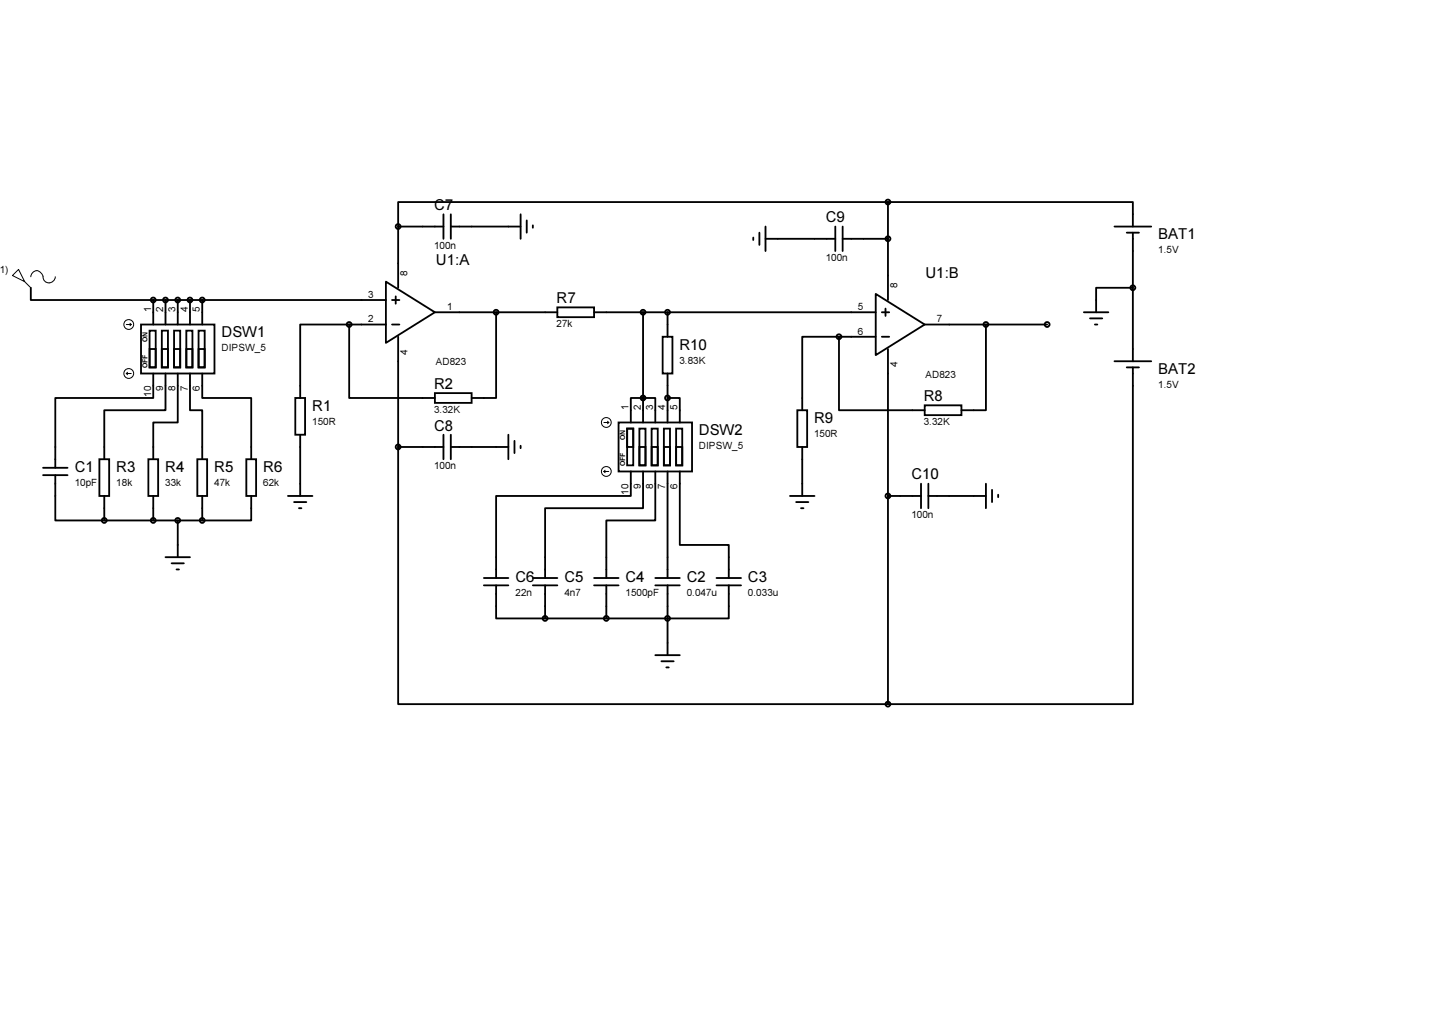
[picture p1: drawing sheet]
<svg xmlns="http://www.w3.org/2000/svg" width="297mm" height="210mm" viewBox="0 0 297 210" stroke-linecap="round" stroke-linejoin="round" font-family="sans-serif">
<g fill="none" stroke="#000" stroke-width=".38">
<path d="M6.4 59.7v2.5h25.4M80 58.4l10.2 6.4-10.2 6.3zM82.6 47v12.7M82.6 47h9.4M92 44.4v5.1M93.5 47h14.5M93.5 44.4v5.1M108 44.4v5.1M109.3 45.7v2.6M110.5 46.7v.5M156.2 49.3v.5M157.5 48.3v2.5"/>
<path d="M158.8 49.5h14.5M158.8 47v5.1M173.3 47v5.1M174.8 49.5h9.4M174.8 47v5.1M184.2 41.9h50.8v5.1M184.2 41.9h-101.6v5.1M184.2 41.9v20.3M231.2 47h7.6M233.7 48.3h2.6M235 59.7h-7.6v5.1M235 48.3v26.6"/>
<path d="M29.2 67.3h15.3v10.2h-15.3zM31 68.6h1.3v7.6h-1.3zM31 72.4h1.3v3.8h-1.3zM31.8 77.5v5h-20.3v14.5M31.8 62.2v5.1M31.8 62.2h48.2M33.6 68.6h1.2v7.6h-1.2zM33.6 72.4h1.2v3.8h-1.2zM34.3 77.5v7.6h-12.7v10.1M34.3 62.2v5.1M36.1 68.6h1.3v7.6h-1.3zM36.1 72.4h1.3v3.8h-1.3z"/>
<path d="M36.9 77.5v10.1h-5.1v7.6M36.9 62.2v5.1M38.6 68.6h1.3v7.6h-1.3zM38.6 72.4h1.3v3.8h-1.3zM39.4 77.5v7.6h2.5v10.1M39.4 62.2v5.1M41.2 68.6h1.3v7.6h-1.3zM41.2 72.4h1.3v3.8h-1.3zM41.9 77.5v5h10.2v12.7M41.9 62.2v5.1M72.4 67.3h-10.1v15.2M72.4 67.3v15.2h17.8"/>
<path d="M72.4 67.3h7.6M81.3 67.3h1.5M81.3 62.2h1.5M82.1 61.5v1.5M82.6 69.8v22.9M90.2 64.8h25.4M102.9 64.8v17.7h-5.1M115.6 63.8h7.6v2h-7.6zM123.2 64.8h58.4M133.4 64.8v22.8M137.5 69.8h2v7.7h-2zM138.5 64.8v5"/>
<path d="M138.5 77.5v10.1M174 69.8h-7.6v15.3M174 69.8v15.3h17.8M174 69.8h7.6M181.6 61l10.2 6.3-10.2 6.4zM182.9 64.8h1.5M182.9 69.8h1.5M183.7 64v1.5M184.2 72.4v73.6M191.8 67.3h25.4M204.5 67.3v17.8h-5.1M224.8 64.8h5.1"/>
<path d="M226.1 66h2.5M227.1 67.3h.5M231.2 74.9h7.6M233.7 76.2h2.6M235 76.2v69.8h-50.8M8.9 98.6h5.1M8.9 97h5.1M11.5 98.6v9.3h10.1M20.6 95.2h2v7.7h-2zM30.8 95.2h2v7.7h-2zM40.9 95.2h2.1v7.7h-2.1zM51.1 95.2h2v7.7h-2z"/>
<path d="M61.3 82.5h2v7.7h-2zM62.3 90.2v12.7M82.6 92.7v53.3h101.6M82.6 92.7h9.4M90.2 81.5h7.6v2.1h-7.6zM92 90.2v5M93.5 92.7h11.9M93.5 90.2v5M105.4 90.2v5M106.7 91.4v2.6M108 92.5v.5M128.3 87.6h15.2v10.2h-15.2z"/>
<path d="M130.1 88.9h1.3v7.6h-1.3zM130.1 88.9h1.3v3.8h-1.3zM130.8 87.6v-5.1h5.1v5.1M130.8 97.8v5.1h-27.9v17M132.6 88.9h1.3v7.6h-1.3zM132.6 92.7h1.3v3.8h-1.3zM133.4 97.8v7.6h-20.3v14.5M135.2 88.9h1.2v7.6h-1.2zM135.2 92.7h1.2v3.8h-1.2zM135.9 97.8v10.1h-10.1v12M137.7 88.9h1.3v7.6h-1.3zM137.7 92.7h1.3v3.8h-1.3z"/>
<path d="M138.5 82.5h2.5v5.1M138.5 97.8v22.1M140.2 88.9h1.3v7.6h-1.3zM140.2 92.7h1.3v3.8h-1.3zM141 97.8v15.2h10.2v6.9M165.4 85.1h2v7.6h-2zM166.4 92.7v10.2M191.8 84.1h7.6v2h-7.6zM21.6 107.9h20.3M21.6 102.9v5M31.8 102.9v5M34.3 115.6h5.1"/>
<path d="M35.6 116.8h2.5M36.6 118.1h.5M36.9 107.9v7.7M41.9 102.9v5M52.1 102.9v5h-10.2M59.7 102.9h5.1M61 104.1h2.5M62 105.4h.5M100.4 119.9h5M110.5 119.9h5.1M123.2 119.9h5.1M135.9 119.9h5.1"/>
<path d="M148.6 119.9h5.1M163.9 102.9h5M165.1 104.1h2.6M166.2 105.4h.5M184.2 102.9h6.8M191 100.3v5.1M192.6 102.9h11.9M192.6 100.3v5.1M204.5 100.3v5.1M205.8 101.6v2.5M207 102.6v.5M100.4 121.4h5"/>
<path d="M102.9 121.4v6.9h10.2M110.5 121.4h5.1M113.1 121.4v6.9M123.2 121.4h5.1M125.8 121.4v6.9M135.9 121.4h5.1M135.9 135.9h5.1M137.2 137.2h2.5M138.2 138.4h.5M138.5 121.4v14.5M148.6 121.4h5.1M151.2 121.4v6.9h-38.1"/>
<circle cx="82.6" cy="47" r=".51"/>
<circle cx="184.2" cy="41.9" r=".51"/>
<circle cx="184.2" cy="49.5" r=".51"/>
<circle cx="235" cy="59.7" r=".51"/>
<circle cx="31.8" cy="62.2" r=".51"/>
<circle cx="34.3" cy="62.2" r=".51"/>
<circle cx="36.9" cy="62.2" r=".51"/>
<circle cx="39.4" cy="62.2" r=".51"/>
<circle cx="41.9" cy="62.2" r=".51"/>
<circle cx="72.4" cy="67.3" r=".51"/>
<circle cx="102.9" cy="64.8" r=".51"/>
<circle cx="133.4" cy="64.8" r=".51"/>
<circle cx="138.5" cy="64.8" r=".51"/>
<circle cx="174" cy="69.8" r=".51"/>
<circle cx="204.5" cy="67.3" r=".51"/>
<circle cx="217.2" cy="67.3" r=".51"/>
<circle cx="82.6" cy="92.7" r=".51"/>
<circle cx="133.4" cy="82.5" r=".51"/>
<circle cx="138.5" cy="82.5" r=".51"/>
<circle cx="21.6" cy="107.9" r=".51"/>
<circle cx="31.8" cy="107.9" r=".51"/>
<circle cx="36.9" cy="107.9" r=".51"/>
<circle cx="41.9" cy="107.9" r=".51"/>
<circle cx="184.2" cy="102.9" r=".51"/>
<circle cx="113.1" cy="128.3" r=".51"/>
<circle cx="125.8" cy="128.3" r=".51"/>
<circle cx="138.5" cy="128.3" r=".51"/>
<circle cx="184.2" cy="146" r=".51"/>
</g>
<g fill="none" stroke="#000" stroke-width=".21">
<path d="M3.8 55.9l1.3 2.5-2.5-1.3zM5.1 58.4l1.3 1.3M6.4 57.4a1.27 1.27 0 0 1 1.3-1.3 1.27 1.27 0 0 1 1.2 1.3 1.27 1.27 0 0 0 1.3 1.3 1.27 1.27 0 0 0 1.3-1.3M26.2 77.5l.3 .2M26.2 77.5h1M26.2 67.3h1M26.5 77.2l-.3 .3M27 67.1l.2 .2M27.2 67.3l-.2 .3M125.3 97.8l.2 .2M125.3 97.8h1M125.3 87.6h1"/>
<path d="M125.5 97.5l-.2 .3M126 87.4l.3 .2M126.3 87.6l-.3 .3"/>
<circle cx="26.7" cy="77.5" r="1.02"/>
<circle cx="26.7" cy="67.3" r="1.02"/>
<circle cx="125.8" cy="97.8" r="1.02"/>
<circle cx="125.8" cy="87.6" r="1.02"/>
</g>
<g font-size="3.1">
<text x="90" y="43.6">C7</text>
<text x="171.3" y="46.1">C9</text>
<text x="240.2" y="49.7">BAT1</text>
<text x="90.4" y="55">U1:A</text>
<text x="192" y="57.6">U1:B</text>
<text x="115.4" y="62.9">R7</text>
<text x="46" y="70">DSW1</text>
<text x="140.9" y="72.5">R10</text>
<text x="240.2" y="77.6">BAT2</text>
<text x="90" y="80.7">R2</text>
<text x="191.6" y="83.2">R8</text>
<text x="64.8" y="85.2">R1</text>
<text x="90" y="89.3">C8</text>
<text x="168.9" y="87.8">R9</text>
<text x="145" y="90.3">DSW2</text>
<text x="15.5" y="97.9">C1</text>
<text x="24.1" y="97.9">R3</text>
<text x="34.3" y="97.9">R4</text>
<text x="44.4" y="97.9">R5</text>
<text x="54.6" y="97.9">R6</text>
<text x="189.1" y="99.4">C10</text>
<text x="106.9" y="120.7">C6</text>
<text x="117.1" y="120.7">C5</text>
<text x="129.7" y="120.7">C4</text>
<text x="142.4" y="120.7">C2</text>
<text x="155.1" y="120.7">C3</text>
</g>
<g font-size="2.1">
<text x="90" y="51.6">100n</text>
<text x="240.2" y="52.5">1.5V</text>
<text x="-.1" y="56.6">1)</text>
<text x="84.5" y="57.1" transform="rotate(-90 84.5 57.1)">8</text>
<text x="171.3" y="54.2">100n</text>
<text x="186.1" y="59.7" transform="rotate(-90 186.1 59.7)">8</text>
<text x="31.3" y="64.8" transform="rotate(-90 31.3 64.8)">1</text>
<text x="33.9" y="64.8" transform="rotate(-90 33.9 64.8)">2</text>
<text x="36.4" y="64.8" transform="rotate(-90 36.4 64.8)">3</text>
<text x="38.9" y="64.8" transform="rotate(-90 38.9 64.8)">4</text>
<text x="41.5" y="64.8" transform="rotate(-90 41.5 64.8)">5</text>
<text x="76.4" y="61.8">3</text>
<text x="92.7" y="64.3">1</text>
<text x="178" y="64.3">5</text>
<text x="76.4" y="66.9">2</text>
<text x="115.4" y="67.9">27k</text>
<text x="178" y="69.4">6</text>
<text x="194.3" y="66.9">7</text>
<text x="46" y="72.9">DIPSW_5</text>
<text x="84.5" y="73.5" transform="rotate(-90 84.5 73.5)">4</text>
<text x="90.4" y="75.8">AD823</text>
<text x="140.9" y="75.4">3.83K</text>
<text x="186.1" y="76.1" transform="rotate(-90 186.1 76.1)">4</text>
<text x="31.3" y="82.3" transform="rotate(-90 31.3 82.3)">10</text>
<text x="33.9" y="81.2" transform="rotate(-90 33.9 81.2)">9</text>
<text x="36.4" y="81.2" transform="rotate(-90 36.4 81.2)">8</text>
<text x="38.9" y="81.2" transform="rotate(-90 38.9 81.2)">7</text>
<text x="41.5" y="81.2" transform="rotate(-90 41.5 81.2)">6</text>
<text x="192" y="78.3">AD823</text>
<text x="240.2" y="80.5">1.5V</text>
<text x="64.8" y="88.1">150R</text>
<text x="90" y="85.7">3.32K</text>
<text x="130.4" y="85.1" transform="rotate(-90 130.4 85.1)">1</text>
<text x="132.9" y="85.1" transform="rotate(-90 132.9 85.1)">2</text>
<text x="135.5" y="85.1" transform="rotate(-90 135.5 85.1)">3</text>
<text x="138" y="85.1" transform="rotate(-90 138 85.1)">4</text>
<text x="140.5" y="85.1" transform="rotate(-90 140.5 85.1)">5</text>
<text x="191.6" y="88.2">3.32K</text>
<text x="145" y="93.1">DIPSW_5</text>
<text x="168.9" y="90.6">150R</text>
<text x="15.5" y="100.8">10pF</text>
<text x="24.1" y="100.8">18k</text>
<text x="34.3" y="100.8">33k</text>
<text x="44.4" y="100.8">47k</text>
<text x="54.6" y="100.8">62k</text>
<text x="90" y="97.3">100n</text>
<text x="132.9" y="101.5" transform="rotate(-90 132.9 101.5)">9</text>
<text x="135.5" y="101.5" transform="rotate(-90 135.5 101.5)">8</text>
<text x="138" y="101.5" transform="rotate(-90 138 101.5)">7</text>
<text x="140.5" y="101.5" transform="rotate(-90 140.5 101.5)">6</text>
<text x="130.4" y="102.7" transform="rotate(-90 130.4 102.7)">10</text>
<text x="189.1" y="107.5">100n</text>
<text x="106.9" y="123.6">22n</text>
<text x="117.1" y="123.6">4n7</text>
<text x="129.7" y="123.6">1500pF</text>
<text x="142.4" y="123.6">0.047u</text>
<text x="155.1" y="123.6">0.033u</text>
</g>
<g font-size="1.4">
<text x="30.6" y="70.9" transform="rotate(-90 30.6 70.9)">ON</text>
<text x="30.6" y="76.4" transform="rotate(-90 30.6 76.4)">OFF</text>
<text x="129.7" y="91.2" transform="rotate(-90 129.7 91.2)">ON</text>
<text x="129.7" y="96.7" transform="rotate(-90 129.7 96.7)">OFF</text>
</g>
</svg>
